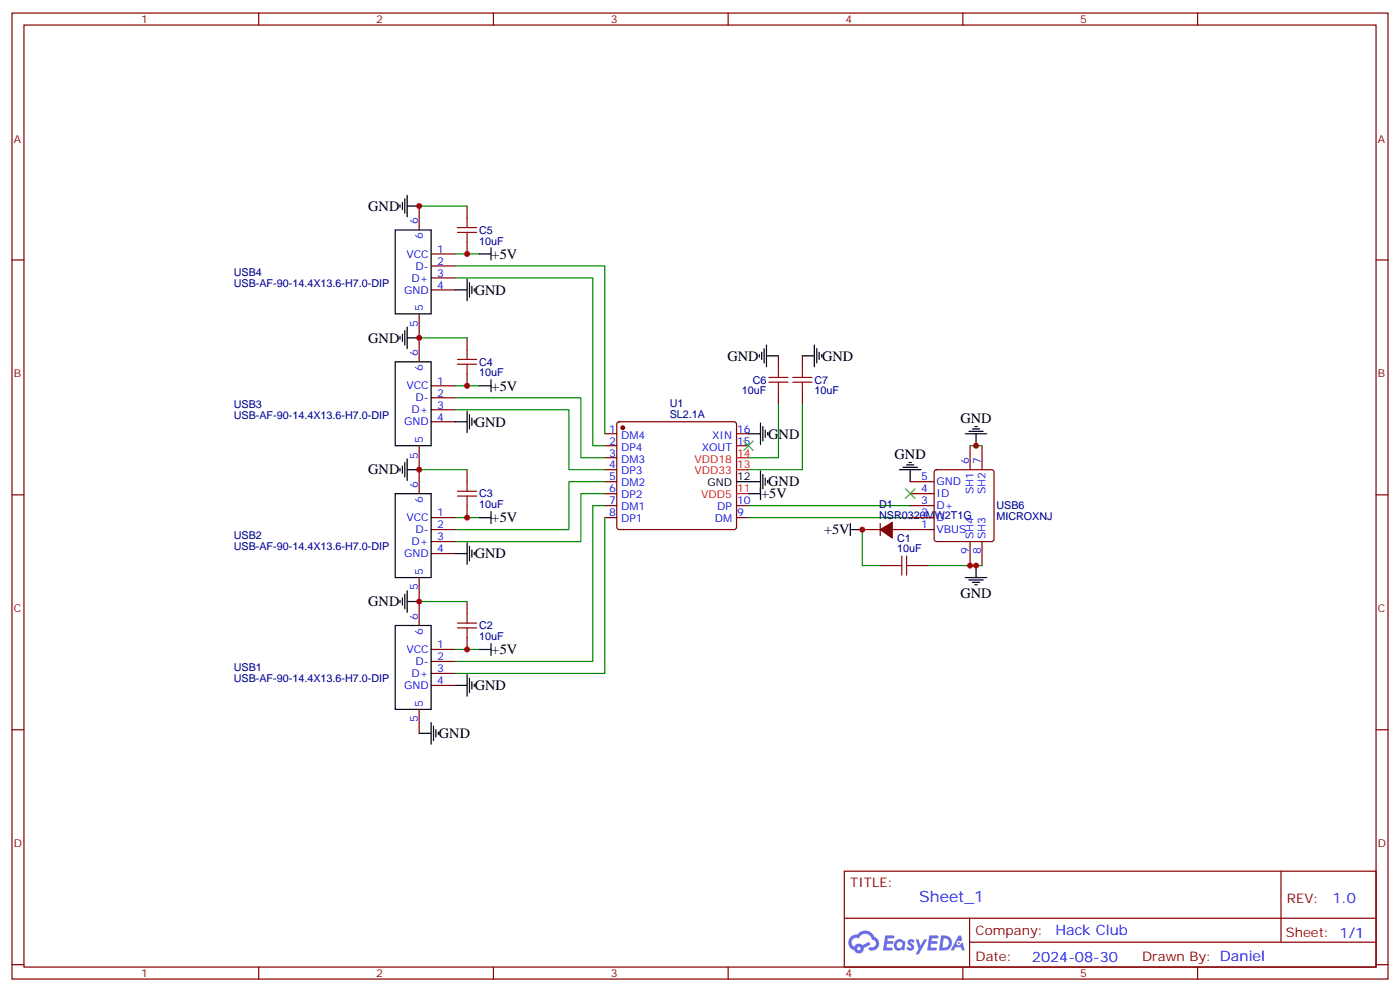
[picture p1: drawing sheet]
# EasyEDA schematic usbschem.json
TITLE: Sheet_1; REV: 1.0; Date: 2024-08-30; Sheet: 1/1; Drawn By: Daniel; Company: Hack Club

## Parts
C1  10uF  [C0603]
C2  10uF  [C0603]
C3  10uF  [C0603]
C4  10uF  [C0603]
C5  10uF  [C0603]
C6  10uF  [C0603]
C7  10uF  [C0603]
D1  NSR0320MW2T1G  [SOD-323_L1.8-W1.3-LS2.5-RD]
U1  SL2.1A  [SOP-16_L10.0-W3.9-P1.27-LS6.0-BL]
USB1  USB-AF-90-14.4X13.6-H7.0-DIP  [USB-A-TH_C46407]
USB2  USB-AF-90-14.4X13.6-H7.0-DIP  [USB-A-TH_C46407]
USB3  USB-AF-90-14.4X13.6-H7.0-DIP  [USB-A-TH_C46407]
USB4  USB-AF-90-14.4X13.6-H7.0-DIP  [USB-A-TH_C46407]
USB6  MICROXNJ  [MICRO-USB-SMD_MICROXNJ]

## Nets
+5V: C1.1 C2.2 C3.2 C4.2 C5.2 D1.1(C) U1.11(VDD5) USB1.1(VCC) USB2.1(VCC) USB3.1(VCC) USB4.1(VCC)
GND: C1.2 C2.1 C3.1 C4.1 C5.1 C6.1 C7.1 U1.12(GND) U1.16(XIN) USB1.4(GND) USB1.5 USB1.6 USB2.4(GND) USB2.5 USB2.6 USB3.4(GND) USB3.5 USB3.6 USB4.4(GND) USB4.5 USB4.6 USB6.5(GND) USB6.6(SH1) USB6.7(SH2) USB6.8(SH3) USB6.9(SH4)
Net-(C6-2): C6.2 U1.14(VDD18)
Net-(C7-2): C7.2 U1.13(VDD33)
Net-(D1-2): D1.2(A) USB6.1(VBUS)
Net-(U1-1): U1.1(DM4) USB4.2(D-)
Net-(U1-2): U1.2(DP4) USB4.3(D+)
Net-(U1-3): U1.3(DM3) USB3.2(D-)
Net-(U1-4): U1.4(DP3) USB3.3(D+)
Net-(U1-5): U1.5(DM2) USB2.2(D-)
Net-(U1-6): U1.6(DP2) USB2.3(D+)
Net-(U1-7): U1.7(DM1) USB1.2(D-)
Net-(U1-8): U1.8(DP1) USB1.3(D+)
Net-(U1-9): U1.9(DM) USB6.2(D-)
Net-(U1-10): U1.10(DP) USB6.3(D+)

Not connected (* = marked no-connect by the designer): U1 15(XOUT)*; USB6 4(ID)*
